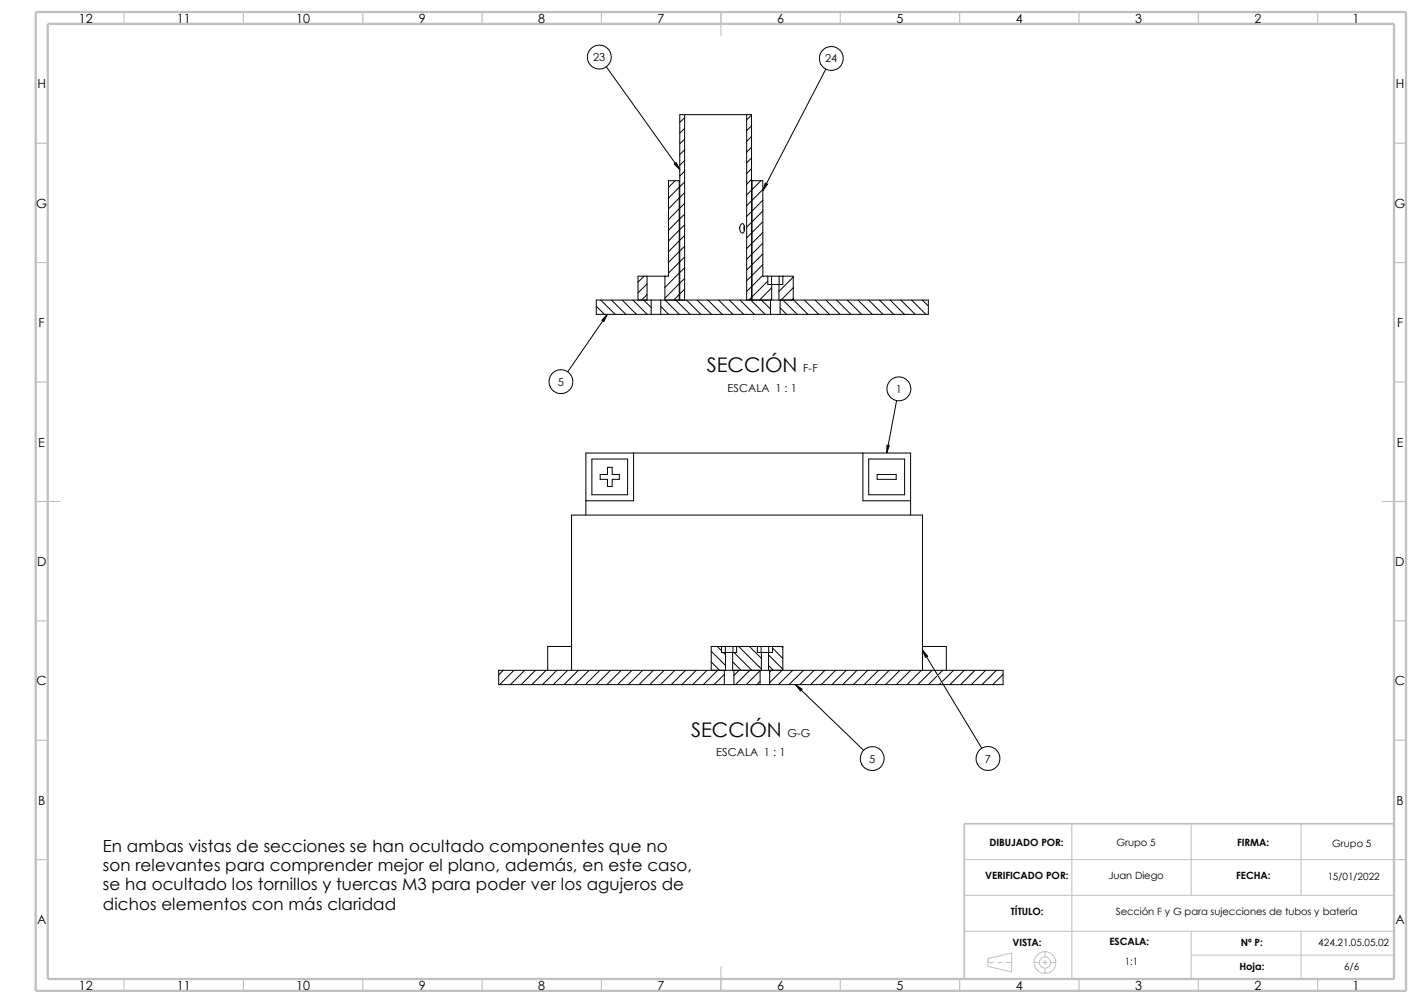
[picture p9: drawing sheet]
<svg xmlns="http://www.w3.org/2000/svg" width="420mm" height="297mm" viewBox="0 0 420 297" stroke-linecap="round" stroke-linejoin="round" font-family="sans-serif">
<g fill="none" stroke="#c0c0c0" stroke-width=".3">
<path d="M285.6 243.9h127.3v46h-127.3zM285.6 254.6h127.3M317.5 243.9v46M352.8 243.9v21.2M385.4 243.9v21.2M285.6 275.8h127.3M285.6 265.1h127.3M352.8 275.8v14.1M385.4 275.8v14.1M292.7 285h1.5M292.7 283.8l6.9-1.6v5.6l-6.9-1.6zM295.5 285h1.3"/>
<path d="M298 285h1.6M306.3 285h1.3M308.9 285h1.2M309.5 281.8v1.3M309.5 284.4v1.3M309.5 286.9v1.3M311.4 285h1.4M352.8 282.8h60.1"/>
<circle cx="309.5" cy="285" r="3.2"/>
<circle cx="309.5" cy="285" r="1.68"/>
</g>
<g fill="none" stroke="#c0c0c0" stroke-width=".34">
<path d="M36.7 3.6v3.5M72.1 3.6v3.5M107.4 3.6v3.5M142.8 3.6v3.5M178.1 3.6v3.5M213.5 3.6v7M248.9 3.6v3.5M284.2 3.6v3.5M319.6 3.6v3.5M354.9 3.6v3.5M390.3 3.6v3.5M10.6 42.4h3.5"/>
<path d="M412.9 42.4h3.5M10.6 77.8h3.5M412.9 77.8h3.5M10.6 113.1h3.5M412.9 113.1h3.5M10.6 148.5h7.1M409.4 148.5h7M10.6 183.9h3.5M412.9 183.9h3.5M10.6 219.2h3.5M412.9 219.2h3.5M10.6 254.6h3.5"/>
<path d="M412.9 254.6h3.5M36.7 289.9v3.5M72.1 289.9v3.5M107.4 289.9v3.5M142.8 289.9v3.5M178.1 289.9v3.5M213.5 286.3v7.1M248.9 289.9v3.5M284.2 289.9v3.5M319.6 289.9v3.5M354.9 289.9v3.5M390.3 289.9v3.5"/>
</g>
<path d="M412.9 243.9h-127.3v46" fill="none" stroke="#c0c0c0" stroke-width=".47"/>
<path d="M10.6 3.6h405.8v289.8h-405.8zM14.1 7.1h398.8v282.8h-398.8z" fill="none" stroke="#c0c0c0" stroke-width=".68" stroke-linecap="butt"/>
<g fill="none" stroke="#000" stroke-width=".3">
<path d="M179.6 19.8l21.7 30.4M202.8 34.8l-1.5 1.4M202.8 38l-1.5 1.4M202.8 34v54.9M221.1 34v54.9M222.6 34.1l-1.5 1.4M222.6 37.3l-1.5 1.4M244.6 20.4l-18.7 36M200 53.5l-2 2M201.2 53.5h.1M201.2 55.5l-3.2 3.2M201.2 58.6l-3.2 3.2"/>
<path d="M201.2 53.5h-3.2v28.3h-1.1M201.2 53.5v35.4M202.8 41.2l-1.5 1.4M202.8 44.4l-1.5 1.4M202.8 47.5l-1.5 1.4M202.8 50.7l-1.5 1.4M202.8 53.9l-1.5 1.4M202.8 57.1l-1.5 1.4M222.6 53.5h.2M222.6 40.4l-1.5 1.5M222.6 43.6l-1.5 1.4M222.6 46.8l-1.5 1.4"/>
<path d="M222.6 50l-1.5 1.4M222.6 53.1l-1.5 1.5M222.6 56.3l-1.5 1.4M222.6 59.5l-1.5 1.4M222.8 53.5h3.1v28.3h9v7.1M222.8 53.5v35.4M225.4 53.5l-2.6 2.6M225.9 56.1l-3.1 3.2M225.9 59.3l-3.1 3.2M201.2 61.8l-3.2 3.2M201.2 65l-3.2 3.2M201.2 68.2l-3.2 3.2"/>
<path d="M201.2 71.3l-3.2 3.2M201.2 74.5l-3.2 3.2M201.2 77.7l-3.2 3.2M202.8 60.2l-1.5 1.4M202.8 63.4l-1.5 1.4M202.8 66.6l-1.5 1.4M202.8 69.8l-1.5 1.4M202.8 72.9l-1.5 1.4M202.8 76.1l-1.5 1.4M202.8 79.3l-1.5 1.4M219.4 66.5a.61 .61 0 0 1 .8-.2 .61 .61 0 0 1 .3 .8v.9a.67 .67 0 0 1-.2 .8 .67 .67 0 0 1-.8 0l-.4-1.2zM220.4 66.9v1.4"/>
<path d="M222.6 69l-1.5 1.4M222.6 62.7l-1.5 1.4M222.6 65.8l-1.5 1.5M222.6 72.2l-1.5 1.4M222.6 75.4l-1.5 1.4M222.6 78.5l-1.5 1.5M225.9 65.7l-3.1 3.1M225.9 62.5l-3.1 3.2M225.9 68.8l-3.1 3.2M225.9 72l-3.1 3.2M225.9 75.2l-3.1 3.2M225.9 78.4l-3.1 3.1"/>
<path d="M176.6 90.7l2.4 2.4M177.9 88.9l4.3 4.2M179.9 93.1l-11.8 17M181.1 88.9l4.3 4.2M184.3 88.9l4.2 4.2M187.5 88.9l4.2 4.2M190.6 88.9l2.3 2.2M190.8 81.8l-1.8 1.8M191.6 81.8h5.3M191.6 84.1l-2.6 2.6M191.6 87.2l-1.6 1.7M191.6 81.8h-2.6v7.1"/>
<path d="M191.6 81.8v7.1M192.9 93.1h2.8M192.9 88.9h2.8M192.9 88.9h-16.3v4.2h16.3M192.9 88.9v4.2M195.7 90.7l2.3 2.4M195.7 88.9h32.9M195.7 93.1h32.5M195.7 88.9v4.2M196.9 81.8l.1 7.1 4.2 4.2M197.1 81.8l-.2 .2M200.2 88.9l4.2 4.2"/>
<path d="M201.2 80.9l-4.3 4.2M201.2 84l-4.3 4.3M201.2 87.2l-1.6 1.7M201.3 88.9v-54.9h21.3v54.9M202.8 82.5l-1.5 1.4M202.8 85.6l-1.5 1.4M202.8 88.8l-.1 .1M203.3 88.9l4.3 4.2M206.5 88.9l4.2 4.2M209.7 88.9l4.2 4.2M212.9 88.9l4.2 4.2M216 88.9l4.3 4.2"/>
<path d="M219.2 88.9l4.2 4.2M222.4 88.9l4.2 4.2M222.6 81.7l-1.5 1.4M222.6 84.9l-1.5 1.4M222.6 88.1l-.8 .8M225.6 88.9l2.6 2.6M225.9 81.5l-3.1 3.2M227.4 83.2l-4.6 4.7M227.4 81.8v2.4h1.2M228.2 88.9v4.2M228.2 93.1h2.9M228.5 81.8v2.4"/>
<path d="M228.6 88.9h2.1M228.6 85.2l-3.6 3.7M228.6 88.4l-.5 .5M228.6 84.2v4.7M230.7 88.9h44.3v4.2h-43.9M230.8 81.8l-.1 7.1M231.1 91.1l1.9 2M231.1 88.9v4.2M231.9 81.8v2.4h-3.3M231.9 88.9l4.2 4.2M232 81.8l-.1 .1M234.9 82l-4.2 4.3"/>
<path d="M234.9 85.2l-3.6 3.7M234.9 88.4l-.4 .5M235.1 88.9l4.2 4.2M238.3 88.9l4.2 4.2M241.4 88.9l4.3 4.2M244.6 88.9l4.2 4.2M247.8 88.9l4.2 4.2M251 88.9l4.2 4.2M254.1 88.9l4.3 4.2M257.3 88.9l4.2 4.2M260.5 88.9l4.2 4.2M263.7 88.9l4.2 4.2"/>
<path d="M266.8 88.9l4.3 4.2M270 88.9l4.2 4.2M273.2 88.9l1.8 1.7M265.6 118.6l-3 15.6M175.3 135.9h10.6v10.6h-10.6zM187.7 134.2v14.1h-14.2M255.6 134.2v14.1h14.1M257.3 135.9h10.6v10.6h-10.6zM173.5 152.5v-18.3h96.2v18.3M177.8 140.5h2.1v-2.1h1.4v2.1h2.1v1.4h-2.1v2.2h-1.4v-2.2h-2.1zM259.8 140.5h5.6v1.4h-5.6zM149.1 198.5l-1.4 1.4"/>
<path d="M152.2 198.5l-4.2 4.2M155.4 198.5l-4.2 4.2M158.6 198.5l-4.3 4.2M161.8 198.5l-4.3 4.2M164.9 198.5l-4.2 4.2M168.1 198.5l-4.2 4.2M169.3 191.4h-7.1v7.1M169.3 198.5v-46h103.9v46M171.3 198.5l-4.3 4.2M174.5 198.5l-4.3 4.2M177.6 198.5l-4.2 4.2M180.8 198.5l-4.2 4.2"/>
<path d="M184 198.5l-4.3 4.2M187.2 198.5l-4.3 4.2M190.3 198.5l-4.2 4.2M193.5 198.5l-4.2 4.2M196.7 198.5l-4.3 4.2M199.9 198.5l-4.3 4.2M203 198.5l-4.2 4.2M206.2 198.5l-4.2 4.2M209.4 198.5l-4.3 4.2M210.7 198.5v-7.1h21.2v7.1M210.7 196l2.4 2.5M210.7 192.8l4.2 4.3"/>
<path d="M212.4 191.4l1.3 1.3M212.6 198.5l-4.3 4.2M213.7 191.4v1.8h1.2M214.2 193.2l.7 .7M214.5 199.7l-3 3M214.5 198.5v4.2M214.8 191.4v1.8M214.9 198.5h-67.2v4.2h66.8M214.9 193.2v5.3M214.9 193.2h2.1M214.9 198.5h2.1M217 196l2.5 2.5"/>
<path d="M217 198.5h8.5M217 193.2v5.3M217.1 191.4v1.8M217.4 193.2l5.3 5.3M217.4 198.5v4.2M218.2 191.4v1.8h-1.2M218.8 191.4l6.7 6.7M218.9 198.5l-1.5 1.5M222 191.4l3.5 3.5M222.1 198.5l-4.3 4.2M224.3 191.4v1.8h1.2M225.1 198.6l-4.1 4.1"/>
<path d="M225.1 198.5v4.2M225.4 191.4v1.8M225.5 198.5h2.1M225.5 193.2h2.1M225.5 193.2v5.3M227.6 198.5h69.5v4.2h-69.1M227.6 197.1l1.4 1.4M227.6 193.9l4.3 4.3M227.6 193.2v5.3M227.7 191.4v1.8M228 198.5v4.2M228.4 198.5l-.4 .5"/>
<path d="M228.8 191.9l3.1 3.1M228.8 191.4v1.8h-1.2M231.5 191.4l.4 .4M231.6 198.5l-3.6 3.6M234.8 198.5l-4.3 4.2M238 198.5l-4.3 4.2M241.1 198.5l-4.2 4.2M244.3 198.5l-4.2 4.2M247.5 198.5l-4.3 4.2M250.7 198.5l-4.3 4.2M253.8 198.5l-4.2 4.2M257 198.5l-4.2 4.2"/>
<path d="M260.2 198.5l-4.3 4.2M263.4 198.5l-4.3 4.2M266.5 198.5l-4.2 4.2M269.7 198.5l-4.2 4.2M272.9 198.5l-4.3 4.2M273.2 191.4h7.1v7.1M273.2 192.5l17.6 29.1M276.1 198.5l-4.3 4.2M279.2 198.5l-1.2 1.3M282.4 198.5l-3.3 3.3M285.6 198.5l-4.3 4.2M288.8 198.5l-4.3 4.2"/>
<path d="M291.9 198.5l-4.2 4.2M295.1 198.5l-4.2 4.2M297.1 199.7l-3.1 3M214.5 202.7h2.9M217.4 202.7h7.7M225.1 202.7h2.9M225.1 201.8l-.9 .9M235.6 202.7l20.2 19.5M277.5 200.3l-2.5 2.4M278.6 202.3l-.4 .4"/>
<circle cx="177.5" cy="16.9" r="3.5"/>
<circle cx="246.2" cy="17.3" r="3.6"/>
<circle cx="166.2" cy="113" r="3.5"/>
<circle cx="266.2" cy="115.1" r="3.5"/>
<circle cx="258.3" cy="224.6" r="3.5"/>
<circle cx="292.6" cy="224.6" r="3.5"/>
</g>
<path d="M199.7 48.6l.6-.5 1 2.1zM226.7 54.2l.6 .3-1.4 1.9zM179.9 93.1l-1 2.1-.6-.4zM262.7 131.8l.7 .1-.8 2.3zM273.2 192.5l1.5 1.8-.6 .3zM235.6 202.7l2 1.4-.5 .5z" fill="#000" stroke="#000" stroke-width=".3"/>
<g font-size="6">
<text x="209.3" y="110.2">SECCIÓN</text>
<text x="204.7" y="218.2">SECCIÓN</text>
</g>
<g font-size="5">
<text x="30.5" y="252.3">En ambas vistas de secciones se han ocultado componentes que no</text>
<text x="30.5" y="258">son relevantes para comprender mejor el plano, además, en este caso,</text>
<text x="30.5" y="263.7">se ha ocultado los tornillos y tuercas M3 para poder ver los agujeros de</text>
<text x="30.5" y="269.4">dichos elementos con más claridad</text>
</g>
<g font-size="3.7">
<text x="23.4" y="6.8">12</text>
<text x="52.4" y="6.8">11</text>
<text x="87.7" y="6.8">10</text>
<text x="124.1" y="6.8">9</text>
<text x="159.4" y="6.8">8</text>
<text x="194.8" y="6.8">7</text>
<text x="230.2" y="6.8">6</text>
<text x="265.5" y="6.8">5</text>
<text x="300.9" y="6.8">4</text>
<text x="336.2" y="6.8">3</text>
<text x="371.6" y="6.8">2</text>
<text x="400.6" y="6.8">1</text>
<text x="11.1" y="26.2">H</text>
<text x="413.4" y="26.2">H</text>
<text x="10.7" y="61.6">G</text>
<text x="413.1" y="61.6">G</text>
<text x="11.4" y="96.9">F</text>
<text x="413.8" y="96.9">F</text>
<text x="11.3" y="132.2">E</text>
<text x="413.7" y="132.2">E</text>
<text x="11" y="167.6">D</text>
<text x="413.3" y="167.6">D</text>
<text x="10.8" y="203">C</text>
<text x="413.1" y="203">C</text>
<text x="11.3" y="238.3">B</text>
<text x="413.6" y="238.3">B</text>
<text x="11" y="273.7">A</text>
<text x="413.3" y="273.7">A</text>
<text x="23.4" y="293.1">12</text>
<text x="52.4" y="293.1">11</text>
<text x="87.7" y="293.1">10</text>
<text x="124.1" y="293.1">9</text>
<text x="159.4" y="293.1">8</text>
<text x="194.8" y="293.1">7</text>
<text x="230.2" y="293.1">6</text>
<text x="265.5" y="293.1">5</text>
<text x="300.9" y="293.1">4</text>
<text x="336.2" y="293.1">3</text>
<text x="371.6" y="293.1">2</text>
<text x="400.6" y="293.1">1</text>
</g>
<g font-size="3.3">
<text x="175.7" y="18.1">23</text>
<text x="244.4" y="18.5">24</text>
<text x="237.9" y="110.2">F-F</text>
<text x="165.2" y="114.2">5</text>
<text x="215.5" y="116">ESCALA 1 : 1</text>
<text x="265.3" y="116.3">1</text>
<text x="233.3" y="218.2">G-G</text>
<text x="212.1" y="224">ESCALA 1 : 1</text>
<text x="257.4" y="225.8">5</text>
<text x="291.7" y="225.8">7</text>
</g>
<g font-size="3">
<text x="293.1" y="250.7">DIBUJADO POR:</text>
<text x="330.7" y="250.7">Grupo 5</text>
<text x="366.4" y="250.7">FIRMA:</text>
<text x="394.6" y="250.7">Grupo 5</text>
<text x="291.8" y="260.4">VERIFICADO POR:</text>
<text x="328.4" y="260.4">Juan Diego</text>
<text x="366.1" y="260.4">FECHA:</text>
<text x="393.2" y="260.6">15/01/2022</text>
<text x="299.4" y="271.1">TÍTULO:</text>
<text x="330.5" y="271.1">Sección F y G para sujecciones de tubos y batería</text>
<text x="299.9" y="280">VISTA:</text>
<text x="328.6" y="280">ESCALA:</text>
<text x="367.5" y="280.1">Nº P:</text>
<text x="390.4" y="280.1">424.21.05.05.02</text>
<text x="333.2" y="285.8">1:1</text>
<text x="367.1" y="287.1">Hoja:</text>
<text x="398.1" y="287.1">6/6</text>
</g>
</svg>
